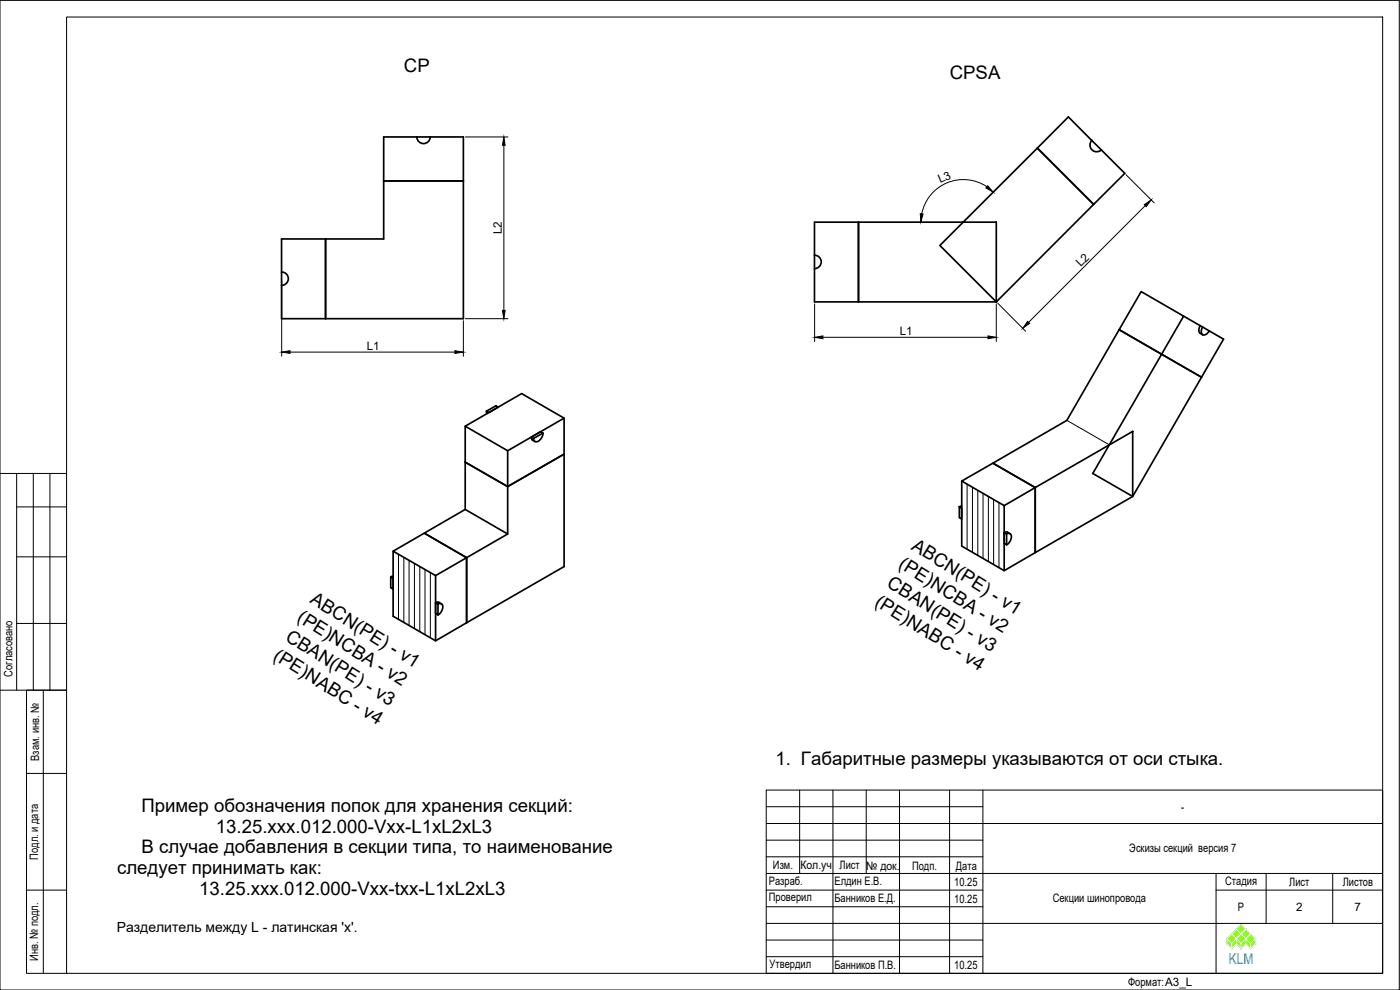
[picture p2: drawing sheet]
<svg xmlns="http://www.w3.org/2000/svg" width="420mm" height="297mm" viewBox="0 0 420 297" stroke-linecap="round" stroke-linejoin="round" font-family="sans-serif">
<g fill="none" stroke="#000" stroke-width=".51">
<path d="M320.6 35.1l17 16.9-9.4 9.3-16.9-16.9zM125.1 41.1a2.01 2.01 0 0 0 2 2 2.01 2.01 0 0 0 2-2M327.7 42.1a2.01 2.01 0 0 0 0 2.8 2.01 2.01 0 0 0 2.8 0M84.5 71.7h30.6v-17.4h24h-24v-13.2h24v54.5h-54.6zM97.7 71.7v23.9M244.4 66.7h13.2v23.9h-13.2zM244.5 76.6a2.01 2.01 0 0 1 2 2 2.01 2.01 0 0 1-2 2M257.6 66.7h41.4v23.9l29.2-29.3-16.9-16.9-29.2 29.2 16.9 17h-41.4zM84.5 81.6a2.01 2.01 0 0 1 2 2 2.01 2.01 0 0 1-2 2M342.5 87.5l12.7 7.4-6.6 11.4-12.7-7.4zM355.2 94.9l7.7 4.4M360.2 97.7l-.4 .9v.9l.4 .5 .7 .4"/>
<path d="M360.9 98.1l-.3 1a1.01 1.01 0 0 0 .3 1.3 1.01 1.01 0 0 0 1.4-.3l.6-.8M362.9 99.3l4.3 2.5-6.6 11.4M348.6 106.3l12 6.9M360.6 113.2l-20.7 35.8-11.9-6.9 20.6-35.8-12.7-7.4-15.7 27.2-22.2 12.9 12.7 7.3M139.6 127.9l16.9-9.8 12.8 7.4v10.8M139.6 127.9l12.8 7.3v10.8l-12.8-7.3zM146 123.4l.2 .7M146 123.4l2.8-1.6 .7 .4-2.8 1.6zM159.4 131.1l.3 .8 .8 .6M159.4 131.2l2.8-1.7 .7 .4-2.8 1.7zM163 129.9a2.61 2.61 0 0 1-2.3 2.6l-.5-.5-.1-.4M169.3 125.5l-16.9 9.7"/>
<path d="M169.3 136.3l-16.9 9.7M169.3 136.3v33.7l-29.3 16.8M127.3 160l12.3-7.1 12.8 7.3-12.4 7.1zM139.6 152.9v-14.2l12.8 7.3v14.2M287.9 152l.7 .5v3.2l-.7-.4zM288.6 144.3l9.4-5.3 12.7 7.3-9.3 5.4zM288.6 144.3v19.6l12.8 7.3 9.3-5.4v-19.5M288.6 151.8l-.7 .2M301.4 159.8l.7 .4v3.3l-.7-.4zM301.4 151.7v19.5M302.3 159.7l.8 .4M302.4 159.7l-1 .1"/>
<path d="M310.7 146.3l29.2-16.9v19.6l-29.2 16.8zM117.3 173.1l.7 .4v3.3l-.7-.5zM118 165.4l9.3-5.4 12.7 7.3-9.3 5.4zM118 165.4v19.5l12.7 7.4 9.3-5.5M118 172.9l-.7 .2M130.7 172.7v19.6M140 167.3v19.5M302.1 160.2a.96 .96 0 0 1 1.2 .1 .96 .96 0 0 1 .2 1.2l-.7 1.4-.7 .6M130.7 180.8l.7 .5v3.2l-.7-.4zM131.5 181.2a.96 .96 0 0 1 1.2 .1 .96 .96 0 0 1 .1 1.2l-.6 1.4-.7 .6M131.7 180.7l.7 .5M131.8 180.7l-1.1 .1"/>
</g>
<!-- layer: 0 -->
<g fill="none" stroke="#000" stroke-width=".3">
<path d="M0 .1h419.9v296.9h-419.9zM20 5.1h395v286.9h-395zM320.2 126.1l12.7 7.4M0 142.1h20M5 152.1h15M5 142.1v65M10 142.1v65M15 142.1v65M290.2 145.2v19.5M291.8 146.2v19.5M293.5 147.1v19.5M295 148v19.5"/>
<path d="M296.6 148.9v19.5M298.2 149.8v19.6M299.8 150.8v19.5M5 167.1h15M119.6 166.3v19.5M121.2 167.2v19.5M122.8 168.1v19.5M124.4 169v19.5M126 170v19.5M127.6 170.9v19.5M129.2 171.8v19.5M5 187.1h15"/>
<path d="M0 207.1h20h-12v84.9h12M13 207.1v84.9M8 232.1h12M230 237.1h185v54.9h-185zM240 237.1v25M250 237.1v54.9M260 237.1v25M270 237.1v54.9M285 237.1v54.9M295 237.1v54.9M230 257.1h65M230 247.1h185"/>
<path d="M230 242h65M230 252.1h65M8 267.1h12M230 267.1h65M230 272.1h65M230 262.1h185M230 277.1h185M240 262.1h.1M365 267.1h50M365 262.1v29.9M380 262.1v15M400 262.1v15"/>
<path d="M230 282.1h65M230 287h65"/>
</g>
<g fill="none" stroke="#000" stroke-width=".3">
<path d="M139.7 41.1h12.7M151.2 43.6v49.5M296.2 56a12.7 12.7 0 0 0-19.6 8.1M337.9 52.4l8.5 8.5M343.7 61.7l-35 35M84.5 84.3v22.6M139.1 96.2v10.7M139.7 95.6h12.7M244.5 91.2v11.3M299 91.2v11.3M299.4 91l8.4 8.4M87 105.6h49.5"/>
<path d="M247 101.2h49.5"/>
</g>
<path d="M151.2 41.1l.4 2.5h-.8zM296.4 55.7l1.7 1.9-2.2-1.2zM276.2 64.1l.8 .1-.6 2.4zM343.4 61.4l2.1-1.4-1.5 2zM150.8 93.1h.8l-.4 2.5zM308.4 96.4l.6 .6-2 1.5zM84.5 105.6l2.5-.4v.8zM136.5 105.2l2.6 .4-2.6 .4zM244.5 101.2l2.5-.4v.8zM296.5 100.8l2.5 .4-2.5 .4z" fill="#000" stroke="#000" stroke-width=".3"/>
<!-- layer: 0 -->
<g fill="#7fff00" stroke="#7fff00" stroke-width=".3">
<path d="M372.4 277.4l1.5 1.4h-2.8z"/>
<path d="M373.9 278.8l1.4 1.4h-2.9z"/>
<path d="M373.9 281.6l1.4-1.4 1.4 1.4z"/>
<path d="M371.1 278.8l1.3 1.4 1.5-1.4zM371.1 278.8l1.3 1.4h-2.7z"/>
<path d="M369.7 280.2l1.4 1.4 1.3-1.4zM368.2 281.6l1.5-1.4 1.4 1.4z"/>
<path d="M372.4 280.2l1.5 1.4 1.4-1.4zM371.1 281.6l1.3-1.4 1.5 1.4z"/>
<path d="M368.2 281.6l1.5 1.5 1.4-1.5zM368.2 281.6l1.5 1.5h-1.5z"/>
<path d="M373.9 281.6l1.4 1.5h-1.4zM373.9 281.6l-1.5 1.5h1.5zM371.1 281.6h2.8l-1.5 1.5zM371.1 281.6v1.5h1.3zM371.1 281.6v1.5h-1.4z"/>
<path d="M373.9 281.6h2.8l-1.4 1.5zM376.7 281.6l-1.4 1.5h1.4z"/>
<path d="M368.2 283.2h1.5v1.4zM369.7 283.2v1.4l1.4-1.4z"/>
<path d="M371.1 283.2h1.3v1.4zM372.4 283.2v1.4l1.5-1.4z"/>
<path d="M373.9 283.2h1.4v1.4zM375.3 283.2v1.4l1.4-1.4z"/>
<path d="M375.3 283.1l1.4 .1zM375.3 283.1l1.4 .1z"/>
<path d="M373.9 283.1l1.4 .1zM373.9 283.1l1.4 .1z"/>
<path d="M372.4 283.1l1.5 .1zM372.4 283.1l1.5 .1z"/>
<path d="M371.1 283.1l1.3 .1zM371.1 283.1l1.3 .1z"/>
<path d="M369.7 283.1l1.4 .1zM369.7 283.1l1.4 .1z"/>
<path d="M368.2 283.1l1.5 .1zM368.2 283.1l1.5 .1z"/>
</g>
<g fill="none" stroke="#fafafa" stroke-width=".3">
<path d="M371.1 278.8l1.3 1.4-1.3 1.4-1.4-1.4zM371.1 278.8l1.3-1.4 1.5 1.4-1.5 1.4zM368.2 281.6l1.5-1.4 1.4 1.4-1.4 1.5zM368.2 281.6v1.6l1.5 1.4M369.7 283.1v1.5M371.1 281.6l1.3-1.4 1.5 1.4-1.5 1.5zM371.1 281.6v1.6M372.4 280.2l1.5-1.4 1.4 1.4-1.4 1.4zM372.4 283.1v1.5M373.9 281.6l1.4-1.4 1.4 1.4-1.4 1.5zM373.9 281.6v1.6M375.3 283.1v1.5"/>
<path d="M376.7 281.6v1.6l-1.4 1.4-1.4-1.4-1.5 1.4-1.3-1.4-1.4 1.4"/>
</g>
<g font-size="5.6">
<text x="121.2" y="21.5">CP</text>
<text x="285" y="23.8">CPSA</text>
<text x="273.3" y="164.6" transform="rotate(32 273.3 164.6)">ABCN(PE) - v1</text>
<text x="269.4" y="170.1" transform="rotate(32 269.4 170.1)">(PE)NCBA - v2</text>
<text x="265.9" y="175.8" transform="rotate(32 265.9 175.8)">CBAN(PE) - v3</text>
<text x="92.8" y="180.7" transform="rotate(32 92.8 180.7)">ABCN(PE) - v1</text>
<text x="262.2" y="181.5" transform="rotate(32 262.2 181.5)">(PE)NABC - v4</text>
<text x="85.3" y="191.9" transform="rotate(32 85.3 191.9)">CBAN(PE) - v3</text>
<text x="88.9" y="186.2" transform="rotate(32 88.9 186.2)">(PE)NCBA - v2</text>
<text x="81.7" y="197.6" transform="rotate(32 81.7 197.6)">(PE)NABC - v4</text>
<text x="232.7" y="229.6">1. Габаритные размеры указываются от оси стыка.</text>
<text x="42.4" y="243.6">Пример обозначения попок для хранения секций:</text>
<text x="64.8" y="249.8">13.25.ххх.012.000-Vxx-L1xL2xL3</text>
<text x="42.5" y="256.1">В случае добавления в секции типа, то наименование</text>
<text x="35.1" y="262.2">следует принимать как:</text>
<text x="59.8" y="268.4">13.25.ххх.012.000-Vxx-txx-L1xL2xL3</text>
</g>
<text font-size="4.5" fill="#008ab8" x="368.8" y="289.2">KLM</text>
<text font-size="4.2" x="35.1" y="279.7">Разделитель между L - латинская 'x'.</text>
<g font-size="3.5">
<text x="282.1" y="55" transform="rotate(-22 282.1 55)">L3</text>
<text x="150.6" y="70.3" transform="rotate(-90 150.6 70.3)">L2</text>
<text x="324.4" y="80.2" transform="rotate(-45 324.4 80.2)">L2</text>
<text x="270" y="100.6">L1</text>
<text x="110.1" y="105">L1</text>
<text x="3.7" y="203" transform="rotate(-90 3.7 203)">Согласовано</text>
<text x="11.7" y="228.2" transform="rotate(-90 11.7 228.2)">Взам. инв. №</text>
<text x="354.5" y="243.3">-</text>
<text x="11.5" y="258" transform="rotate(-90 11.5 258)">Подл. и дата</text>
<text x="338.9" y="255.5">Эскизы секций версия 7</text>
<text x="232" y="260.8">Изм.</text>
<text x="240.2" y="260.8">Кол.уч</text>
<text x="252" y="260.8">Лист № док.</text>
<text x="273.7" y="261">Подп.</text>
<text x="286.9" y="261.1">Дата</text>
<text x="230.8" y="265.5">Разраб.</text>
<text x="250.4" y="265.5">Елдин Е.В.</text>
<text x="286.4" y="265.8">10.25</text>
<text x="367.7" y="265.6">Стадия</text>
<text x="386.9" y="265.8">Лист</text>
<text x="403" y="265.8">Листов</text>
<text x="230.8" y="270.5">Проверил</text>
<text x="250.4" y="270.5">Банников Е.Д.</text>
<text x="286.4" y="270.8">10.25</text>
<text x="315.9" y="270.5">Секции шинопровода</text>
<text x="371.5" y="273.3">Р</text>
<text x="389" y="273.3">2</text>
<text x="406.5" y="273.3">7</text>
<text x="11.5" y="288.3" transform="rotate(-90 11.5 288.3)">Инв. № подл.</text>
<text x="231" y="290.5">Утвердил</text>
<text x="250.4" y="290.8">Банников П.В.</text>
<text x="286.4" y="290.8">10.25</text>
<text x="338.6" y="295.8">Формат:A3_L</text>
</g>
</svg>
